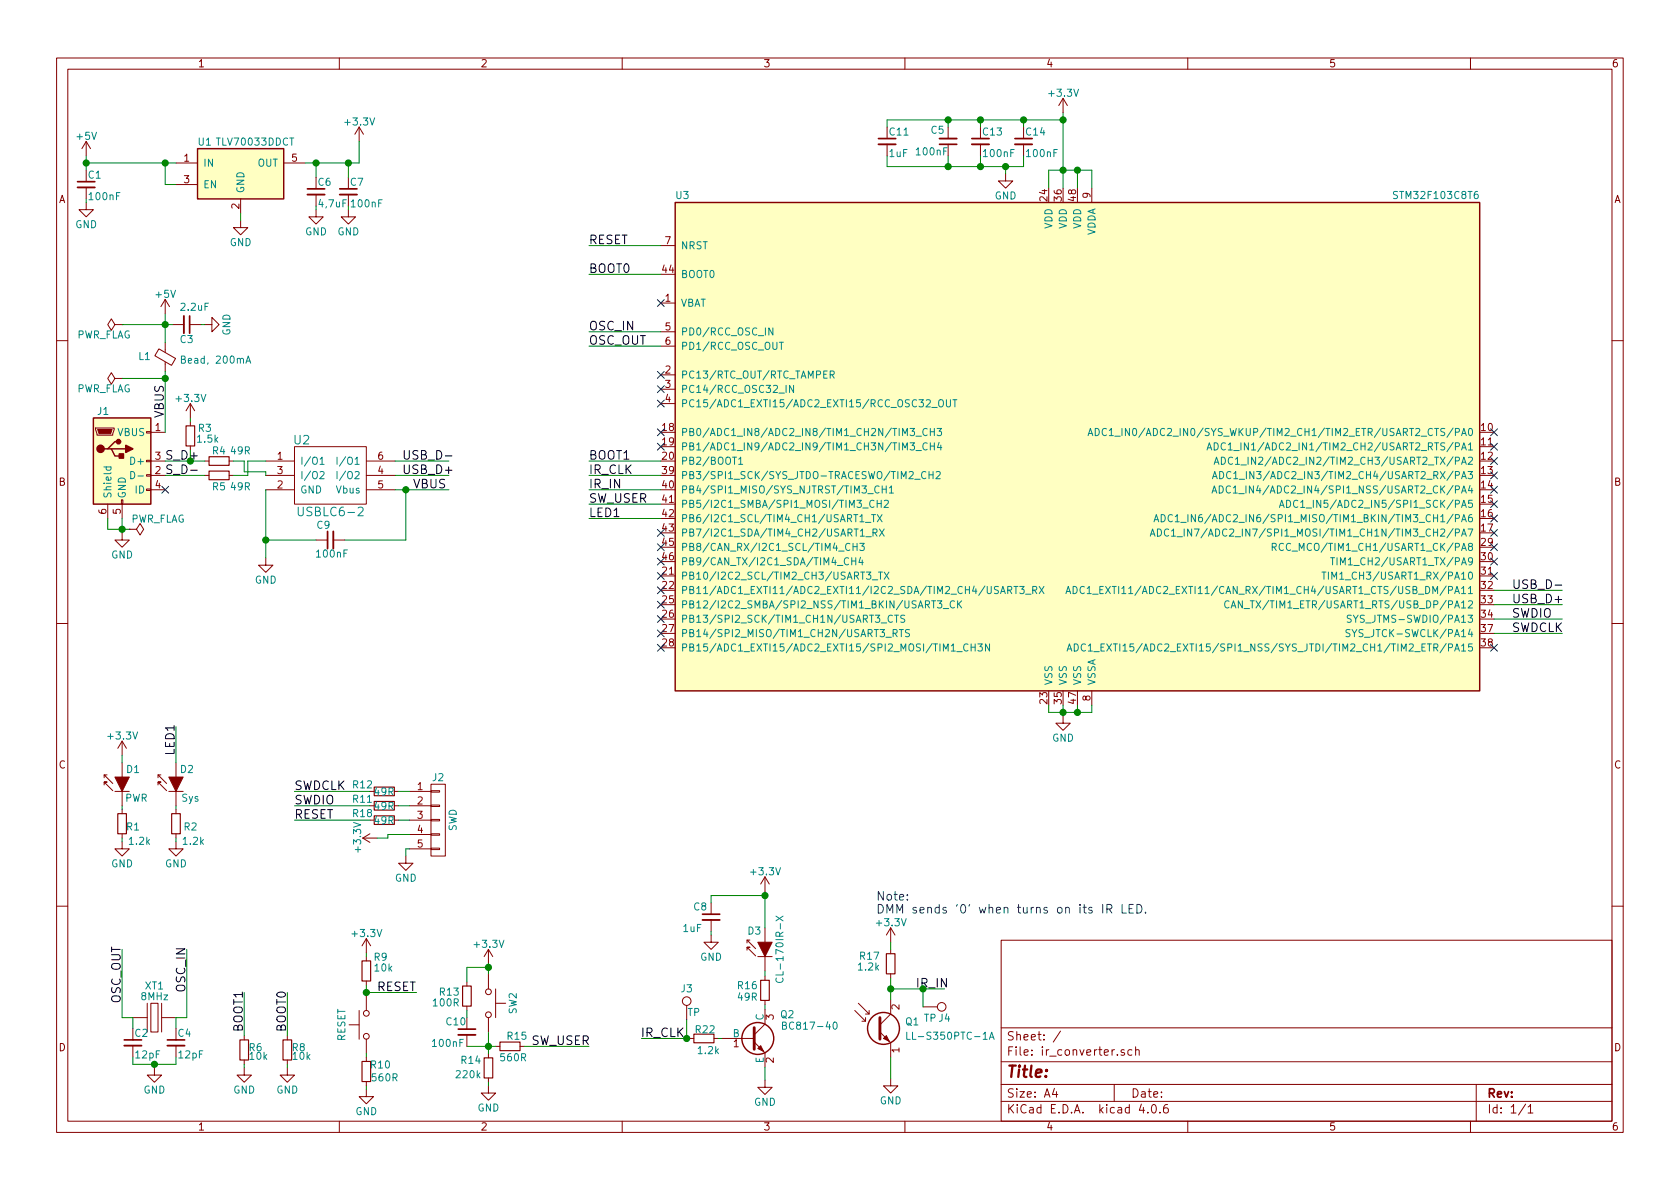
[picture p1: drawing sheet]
EESchema Schematic File Version 2
LIBS:ftdi
LIBS:nordicsemi
LIBS:cmos4000
LIBS:power
LIBS:Power_Management
LIBS:siliconi
LIBS:74xgxx
LIBS:transistors
LIBS:logo
LIBS:stm8
LIBS:adc-dac
LIBS:Lattice
LIBS:digital-audio
LIBS:triac_thyristor
LIBS:Zilog
LIBS:74xx
LIBS:ttl_ieee
LIBS:switches
LIBS:audio
LIBS:microchip_pic24mcu
LIBS:pspice
LIBS:Xicor
LIBS:motors
LIBS:microchip_dspic33dsc
LIBS:cypress
LIBS:analog_switches
LIBS:stm32
LIBS:references
LIBS:diode
LIBS:hc11
LIBS:valves
LIBS:linear
LIBS:dsp
LIBS:gennum
LIBS:texas
LIBS:powerint
LIBS:ir
LIBS:nxp_armmcu
LIBS:onsemi
LIBS:regul
LIBS:microcontrollers
LIBS:allegro
LIBS:microchip
LIBS:display
LIBS:ac-dc
LIBS:device
LIBS:leds
LIBS:wiznet
LIBS:bosch
LIBS:contrib
LIBS:conn
LIBS:graphic
LIBS:analog_devices
LIBS:brooktre
LIBS:atmel
LIBS:dc-dc
LIBS:nxp
LIBS:msp430
LIBS:philips
LIBS:supertex
LIBS:sensors
LIBS:microchip_pic18mcu
LIBS:motor_drivers
LIBS:video
LIBS:rfcom
LIBS:microchip_pic12mcu
LIBS:mechanical
LIBS:relays
LIBS:modules
LIBS:memory
LIBS:ESD_Protection
LIBS:Worldsemi
LIBS:actel
LIBS:xilinx
LIBS:bbd
LIBS:elec-unifil
LIBS:zetex
LIBS:transf
LIBS:interface
LIBS:Oscillators
LIBS:opto
LIBS:microchip_pic16mcu
LIBS:battery_management
LIBS:maxim
LIBS:silabs
LIBS:microchip_pic10mcu
LIBS:cmos_ieee
LIBS:Altera
LIBS:motorola
LIBS:intel
LIBS:microchip_pic32mcu
LIBS:Symbols_EN60617-10_HF-Radio_DRAFT_12Sep2013
LIBS:Symbols_DCDC-ACDC-Converter_RevC_20Jul2012
LIBS:SymbolsSimilarEN60617+oldDIN617-RevE8
LIBS:Symbols_EN60617_13Mar2013
LIBS:Symbols_Transformer-Diskrete_RevA
LIBS:Symbols_Microcontroller_Philips-NXP_RevA_06Oct2013
LIBS:Symbols_ICs-Opto_RevB_16Sep2013
LIBS:Symbols_ICs-Diskrete_RevD10
LIBS:Symbols_Socket-DIN41612_RevA
LIBS:CustomLibraries
LIBS:ir_converter-cache
EELAYER 25 0
EELAYER END
$Descr A4 11693 8268
encoding utf-8
Sheet 1 1
Title ""
Date ""
Rev ""
Comp ""
Comment1 ""
Comment2 ""
Comment3 ""
Comment4 ""
$EndDescr
$Comp
L STM32F103C8Tx U3
U 1 1
P 7500 3100
F 0 "U3" H 4700 4825 50  0000 L BNN
F 1 "STM32F103C8T6" H 10300 4825 50  0000 R BNN
F 2 "Housings_QFP:LQFP-48_7x7mm_Pitch0.5mm" H 10300 4775 50  0001 R TNN
F 3 "" H 7500 3100 50  0001 C CNN
	1    7500 3100
	1    0    0    -1  
$EndComp
$Comp
L GND #PWR11
U 1 1
P 1675 1525
F 0 "#PWR11" H 1675 1275 50  0001 C CNN
F 1 "GND" H 1675 1375 50  0000 C CNN
F 2 "" H 1675 1525 50  0001 C CNN
F 3 "" H 1675 1525 50  0001 C CNN
	1    1675 1525
	1    0    0    -1  
$EndComp
$Comp
L GND #PWR15
U 1 1
P 2200 1450
F 0 "#PWR15" H 2200 1200 50  0001 C CNN
F 1 "GND" H 2200 1300 50  0000 C CNN
F 2 "" H 2200 1450 50  0001 C CNN
F 3 "" H 2200 1450 50  0001 C CNN
	1    2200 1450
	1    0    0    -1  
$EndComp
$Comp
L C_Small C6
U 1 1
P 2200 1325
F 0 "C6" H 2210 1395 50  0000 L CNN
F 1 "4,7uF" H 2210 1245 50  0000 L CNN
F 2 "Capacitors_SMD:C_0603_HandSoldering" H 2200 1325 50  0001 C CNN
F 3 "" H 2200 1325 50  0001 C CNN
	1    2200 1325
	1    0    0    -1  
$EndComp
$Comp
L C_Small C3
U 1 1
P 1300 2250
F 0 "C3" V 1400 2200 50  0000 L CNN
F 1 "2.2uF" V 1175 2200 50  0000 L CNN
F 2 "Capacitors_SMD:C_0805_HandSoldering" H 1300 2250 50  0001 C CNN
F 3 "" H 1300 2250 50  0001 C CNN
	1    1300 2250
	0    1    1    0   
$EndComp
$Comp
L C_Small C7
U 1 1
P 2425 1325
F 0 "C7" H 2435 1395 50  0000 L CNN
F 1 "100nF" H 2435 1245 50  0000 L CNN
F 2 "Capacitors_SMD:C_0603_HandSoldering" H 2425 1325 50  0001 C CNN
F 3 "" H 2425 1325 50  0001 C CNN
	1    2425 1325
	1    0    0    -1  
$EndComp
$Comp
L GND #PWR2
U 1 1
P 600 1400
F 0 "#PWR2" H 600 1150 50  0001 C CNN
F 1 "GND" H 600 1250 50  0000 C CNN
F 2 "" H 600 1400 50  0001 C CNN
F 3 "" H 600 1400 50  0001 C CNN
	1    600  1400
	1    0    0    -1  
$EndComp
$Comp
L GND #PWR16
U 1 1
P 2425 1450
F 0 "#PWR16" H 2425 1200 50  0001 C CNN
F 1 "GND" H 2425 1300 50  0000 C CNN
F 2 "" H 2425 1450 50  0001 C CNN
F 3 "" H 2425 1450 50  0001 C CNN
	1    2425 1450
	1    0    0    -1  
$EndComp
$Comp
L +5V #PWR1
U 1 1
P 600 1075
F 0 "#PWR1" H 600 925 50  0001 C CNN
F 1 "+5V" H 600 1215 50  0000 C CNN
F 2 "" H 600 1075 50  0001 C CNN
F 3 "" H 600 1075 50  0001 C CNN
	1    600  1075
	1    0    0    -1  
$EndComp
$Comp
L +3.3V #PWR17
U 1 1
P 2500 975
F 0 "#PWR17" H 2500 825 50  0001 C CNN
F 1 "+3.3V" H 2500 1115 50  0000 C CNN
F 2 "" H 2500 975 50  0001 C CNN
F 3 "" H 2500 975 50  0001 C CNN
	1    2500 975 
	1    0    0    -1  
$EndComp
$Comp
L C_Small C1
U 1 1
P 600 1275
F 0 "C1" H 610 1345 50  0000 L CNN
F 1 "100nF" H 610 1195 50  0000 L CNN
F 2 "Capacitors_SMD:C_0603_HandSoldering" H 600 1275 50  0001 C CNN
F 3 "" H 600 1275 50  0001 C CNN
	1    600  1275
	1    0    0    -1  
$EndComp
$Comp
L USB_OTG J1
U 1 1
P 850 3200
F 0 "J1" H 675 3550 50  0000 L CNN
F 1 "MX-47346-0001" H 650 3550 50  0001 L CNN
F 2 "CustomFootprints:USB_MICRO_MX-47346-0001" H 1000 3150 50  0001 C CNN
F 3 "" H 1000 3150 50  0001 C CNN
	1    850  3200
	1    0    0    -1  
$EndComp
$Comp
L GND #PWR3
U 1 1
P 850 3700
F 0 "#PWR3" H 850 3450 50  0001 C CNN
F 1 "GND" H 850 3550 50  0000 C CNN
F 2 "" H 850 3700 50  0001 C CNN
F 3 "" H 850 3700 50  0001 C CNN
	1    850  3700
	1    0    0    -1  
$EndComp
$Comp
L +5V #PWR7
U 1 1
P 1150 2175
F 0 "#PWR7" H 1150 2025 50  0001 C CNN
F 1 "+5V" H 1150 2315 50  0000 C CNN
F 2 "" H 1150 2175 50  0001 C CNN
F 3 "" H 1150 2175 50  0001 C CNN
	1    1150 2175
	1    0    0    -1  
$EndComp
$Comp
L C_Small C5
U 1 1
P 6600 975
F 0 "C5" H 6625 900 50  0000 L CNN
F 1 "100nF" H 6600 1050 50  0000 L CNN
F 2 "Capacitors_SMD:C_0603_HandSoldering" H 6600 975 50  0001 C CNN
F 3 "" H 6600 975 50  0001 C CNN
	1    6600 975 
	-1   0    0    1   
$EndComp
$Comp
L GND #PWR10
U 1 1
P 1425 2250
F 0 "#PWR10" H 1425 2000 50  0001 C CNN
F 1 "GND" H 1425 2100 50  0000 C CNN
F 2 "" H 1425 2250 50  0001 C CNN
F 3 "" H 1425 2250 50  0001 C CNN
	1    1425 2250
	0    -1   -1   0   
$EndComp
$Comp
L R_Small R4
U 1 1
P 1525 3200
F 0 "R4" V 1450 3150 50  0000 L CNN
F 1 "49R" V 1450 3275 50  0000 L CNN
F 2 "Resistors_SMD:R_0603_HandSoldering" H 1525 3200 50  0001 C CNN
F 3 "" H 1525 3200 50  0001 C CNN
	1    1525 3200
	0    1    1    0   
$EndComp
$Comp
L R_Small R5
U 1 1
P 1525 3300
F 0 "R5" V 1600 3250 50  0000 L CNN
F 1 "49R" V 1600 3375 50  0000 L CNN
F 2 "Resistors_SMD:R_0603_HandSoldering" H 1525 3300 50  0001 C CNN
F 3 "" H 1525 3300 50  0001 C CNN
	1    1525 3300
	0    1    1    0   
$EndComp
$Comp
L XTAL_2-TERMINAL_RevE_Date15jun2010 XT1
U 1 1
P 1075 7075
F 0 "XT1" H 1075 7300 50  0000 C CNN
F 1 "8MHz" H 1075 7225 50  0000 C CNN
F 2 "Crystals:Crystal_SMD_HC49-SD" H 1075 7075 50  0001 C CNN
F 3 "" H 1075 7075 50  0000 C CNN
	1    1075 7075
	1    0    0    -1  
$EndComp
$Comp
L C_Small C2
U 1 1
P 925 7250
F 0 "C2" H 935 7320 50  0000 L CNN
F 1 "12pF" H 935 7170 50  0000 L CNN
F 2 "Capacitors_SMD:C_0603_HandSoldering" H 925 7250 50  0001 C CNN
F 3 "" H 925 7250 50  0001 C CNN
	1    925  7250
	1    0    0    -1  
$EndComp
$Comp
L C_Small C4
U 1 1
P 1225 7250
F 0 "C4" H 1235 7320 50  0000 L CNN
F 1 "12pF" H 1235 7170 50  0000 L CNN
F 2 "Capacitors_SMD:C_0603_HandSoldering" H 1225 7250 50  0001 C CNN
F 3 "" H 1225 7250 50  0001 C CNN
	1    1225 7250
	1    0    0    -1  
$EndComp
$Comp
L GND #PWR31
U 1 1
P 7400 4975
F 0 "#PWR31" H 7400 4725 50  0001 C CNN
F 1 "GND" H 7400 4825 50  0000 C CNN
F 2 "" H 7400 4975 50  0001 C CNN
F 3 "" H 7400 4975 50  0001 C CNN
	1    7400 4975
	1    0    0    -1  
$EndComp
$Comp
L PWR_FLAG #FLG1
U 1 1
P 850 2250
F 0 "#FLG1" H 850 2325 50  0001 C CNN
F 1 "PWR_FLAG" V 775 2375 50  0000 C CNN
F 2 "" H 850 2250 50  0001 C CNN
F 3 "" H 850 2250 50  0001 C CNN
	1    850  2250
	0    -1   -1   0   
$EndComp
$Comp
L PWR_FLAG #FLG3
U 1 1
P 900 3675
F 0 "#FLG3" H 900 3750 50  0001 C CNN
F 1 "PWR_FLAG" V 825 3875 50  0000 C CNN
F 2 "" H 900 3675 50  0001 C CNN
F 3 "" H 900 3675 50  0001 C CNN
	1    900  3675
	0    1    1    0   
$EndComp
$Comp
L +3.3V #PWR30
U 1 1
P 7400 775
F 0 "#PWR30" H 7400 625 50  0001 C CNN
F 1 "+3.3V" H 7400 915 50  0000 C CNN
F 2 "" H 7400 775 50  0001 C CNN
F 3 "" H 7400 775 50  0001 C CNN
	1    7400 775 
	1    0    0    -1  
$EndComp
$Comp
L C_Small C14
U 1 1
P 7125 975
F 0 "C14" H 7135 1045 50  0000 L CNN
F 1 "100nF" H 7135 895 50  0000 L CNN
F 2 "Capacitors_SMD:C_0603_HandSoldering" H 7125 975 50  0001 C CNN
F 3 "" H 7125 975 50  0001 C CNN
	1    7125 975 
	1    0    0    -1  
$EndComp
$Comp
L C_Small C13
U 1 1
P 6825 975
F 0 "C13" H 6835 1045 50  0000 L CNN
F 1 "100nF" H 6835 895 50  0000 L CNN
F 2 "Capacitors_SMD:C_0603_HandSoldering" H 6825 975 50  0001 C CNN
F 3 "" H 6825 975 50  0001 C CNN
	1    6825 975 
	1    0    0    -1  
$EndComp
$Comp
L GND #PWR29
U 1 1
P 7000 1200
F 0 "#PWR29" H 7000 950 50  0001 C CNN
F 1 "GND" H 7000 1050 50  0000 C CNN
F 2 "" H 7000 1200 50  0001 C CNN
F 3 "" H 7000 1200 50  0001 C CNN
	1    7000 1200
	1    0    0    -1  
$EndComp
$Comp
L GND #PWR6
U 1 1
P 1075 7425
F 0 "#PWR6" H 1075 7175 50  0001 C CNN
F 1 "GND" H 1075 7275 50  0000 C CNN
F 2 "" H 1075 7425 50  0001 C CNN
F 3 "" H 1075 7425 50  0001 C CNN
	1    1075 7425
	1    0    0    -1  
$EndComp
$Comp
L R_Small R6
U 1 1
P 1700 7300
F 0 "R6" H 1730 7320 50  0000 L CNN
F 1 "10k" H 1730 7260 50  0000 L CNN
F 2 "Resistors_SMD:R_0603_HandSoldering" H 1700 7300 50  0001 C CNN
F 3 "" H 1700 7300 50  0001 C CNN
	1    1700 7300
	1    0    0    -1  
$EndComp
$Comp
L R_Small R8
U 1 1
P 2000 7300
F 0 "R8" H 2030 7320 50  0000 L CNN
F 1 "10k" H 2030 7260 50  0000 L CNN
F 2 "Resistors_SMD:R_0603_HandSoldering" H 2000 7300 50  0001 C CNN
F 3 "" H 2000 7300 50  0001 C CNN
	1    2000 7300
	1    0    0    -1  
$EndComp
$Comp
L GND #PWR12
U 1 1
P 1700 7425
F 0 "#PWR12" H 1700 7175 50  0001 C CNN
F 1 "GND" H 1700 7275 50  0000 C CNN
F 2 "" H 1700 7425 50  0001 C CNN
F 3 "" H 1700 7425 50  0001 C CNN
	1    1700 7425
	1    0    0    -1  
$EndComp
$Comp
L GND #PWR14
U 1 1
P 2000 7425
F 0 "#PWR14" H 2000 7175 50  0001 C CNN
F 1 "GND" H 2000 7275 50  0000 C CNN
F 2 "" H 2000 7425 50  0001 C CNN
F 3 "" H 2000 7425 50  0001 C CNN
	1    2000 7425
	1    0    0    -1  
$EndComp
$Comp
L R_Small R3
U 1 1
P 1325 3025
F 0 "R3" H 1175 2975 50  0000 L CNN
F 1 "1.5k" H 1125 3050 50  0000 L CNN
F 2 "Resistors_SMD:R_0603_HandSoldering" H 1325 3025 50  0001 C CNN
F 3 "" H 1325 3025 50  0001 C CNN
	1    1325 3025
	-1   0    0    1   
$EndComp
$Comp
L +3.3V #PWR9
U 1 1
P 1325 2900
F 0 "#PWR9" H 1325 2750 50  0001 C CNN
F 1 "+3.3V" H 1325 3040 50  0000 C CNN
F 2 "" H 1325 2900 50  0001 C CNN
F 3 "" H 1325 2900 50  0001 C CNN
	1    1325 2900
	1    0    0    -1  
$EndComp
$Comp
L R_Small R1
U 1 1
P 850 5725
F 0 "R1" H 725 5750 50  0000 L CNN
F 1 "1.2k" H 650 5850 50  0000 L CNN
F 2 "Resistors_SMD:R_0603_HandSoldering" H 850 5725 50  0001 C CNN
F 3 "" H 850 5725 50  0001 C CNN
	1    850  5725
	-1   0    0    1   
$EndComp
$Comp
L GND #PWR5
U 1 1
P 850 5850
F 0 "#PWR5" H 850 5600 50  0001 C CNN
F 1 "GND" H 850 5700 50  0000 C CNN
F 2 "" H 850 5850 50  0001 C CNN
F 3 "" H 850 5850 50  0001 C CNN
	1    850  5850
	1    0    0    -1  
$EndComp
$Comp
L R_Small R9
U 1 1
P 2550 6750
F 0 "R9" H 2600 6850 50  0000 L CNN
F 1 "10k" H 2600 6775 50  0000 L CNN
F 2 "Resistors_SMD:R_0603_HandSoldering" H 2550 6750 50  0001 C CNN
F 3 "" H 2550 6750 50  0001 C CNN
	1    2550 6750
	1    0    0    -1  
$EndComp
$Comp
L +3.3V #PWR18
U 1 1
P 2550 6625
F 0 "#PWR18" H 2550 6475 50  0001 C CNN
F 1 "+3.3V" H 2550 6765 50  0000 C CNN
F 2 "" H 2550 6625 50  0001 C CNN
F 3 "" H 2550 6625 50  0001 C CNN
	1    2550 6625
	1    0    0    -1  
$EndComp
$Comp
L GND #PWR21
U 1 1
P 2825 5950
F 0 "#PWR21" H 2825 5700 50  0001 C CNN
F 1 "GND" H 2825 5800 50  0000 C CNN
F 2 "" H 2825 5950 50  0001 C CNN
F 3 "" H 2825 5950 50  0001 C CNN
	1    2825 5950
	1    0    0    -1  
$EndComp
$Comp
L +3.3V #PWR20
U 1 1
P 2625 5825
F 0 "#PWR20" H 2625 5675 50  0001 C CNN
F 1 "+3.3V" H 2625 5965 50  0000 C CNN
F 2 "" H 2625 5825 50  0001 C CNN
F 3 "" H 2625 5825 50  0001 C CNN
	1    2625 5825
	0    -1   -1   0   
$EndComp
$Comp
L R_Small R11
U 1 1
P 2675 5600
F 0 "R11" V 2625 5375 50  0000 L CNN
F 1 "49R" V 2675 5525 50  0000 L CNN
F 2 "Resistors_SMD:R_0603_HandSoldering" H 2675 5600 50  0001 C CNN
F 3 "" H 2675 5600 50  0001 C CNN
	1    2675 5600
	0    1    1    0   
$EndComp
$Comp
L R_Small R12
U 1 1
P 2675 5500
F 0 "R12" V 2625 5275 50  0000 L CNN
F 1 "49R" V 2675 5425 50  0000 L CNN
F 2 "Resistors_SMD:R_0603_HandSoldering" H 2675 5500 50  0001 C CNN
F 3 "" H 2675 5500 50  0001 C CNN
	1    2675 5500
	0    1    1    0   
$EndComp
$Comp
L IR204A D3
U 1 1
P 5325 6550
F 0 "D3" V 5400 6575 50  0000 L CNN
F 1 "CL-170IR-X" H 5275 6450 50  0000 C CNN
F 2 "CustomFootprints:IR_LED_WIDE" H 5325 6725 50  0001 C CNN
F 3 "" H 5275 6550 50  0000 C CNN
	1    5325 6550
	0    -1   -1   0   
$EndComp
$Comp
L IR204A D1
U 1 1
P 850 5400
F 0 "D1" V 900 5275 50  0000 L CNN
F 1 "PWR" V 700 5300 50  0000 C CNN
F 2 "LEDs:LED_1206" H 850 5575 50  0001 C CNN
F 3 "" H 800 5400 50  0000 C CNN
	1    850  5400
	0    -1   -1   0   
$EndComp
$Comp
L R_Small R16
U 1 1
P 5325 6885
F 0 "R16" H 5375 6855 50  0000 L CNN
F 1 "49R" H 5375 6935 50  0000 L CNN
F 2 "Resistors_SMD:R_0603_HandSoldering" H 5325 6885 50  0001 C CNN
F 3 "" H 5325 6885 50  0001 C CNN
	1    5325 6885
	-1   0    0    1   
$EndComp
$Comp
L GND #PWR26
U 1 1
P 5325 7510
F 0 "#PWR26" H 5325 7260 50  0001 C CNN
F 1 "GND" H 5325 7360 50  0000 C CNN
F 2 "" H 5325 7510 50  0001 C CNN
F 3 "" H 5325 7510 50  0001 C CNN
	1    5325 7510
	1    0    0    -1  
$EndComp
$Comp
L GND #PWR28
U 1 1
P 6200 7500
F 0 "#PWR28" H 6200 7250 50  0001 C CNN
F 1 "GND" H 6200 7350 50  0000 C CNN
F 2 "" H 6200 7500 50  0001 C CNN
F 3 "" H 6200 7500 50  0001 C CNN
	1    6200 7500
	1    0    0    -1  
$EndComp
$Comp
L R_Small R17
U 1 1
P 6200 6700
F 0 "R17" H 6275 6650 50  0000 L CNN
F 1 "1.2k" H 6275 6725 50  0000 L CNN
F 2 "Resistors_SMD:R_0603_HandSoldering" H 6200 6700 50  0001 C CNN
F 3 "" H 6200 6700 50  0001 C CNN
	1    6200 6700
	-1   0    0    1   
$EndComp
$Comp
L +3.3V #PWR27
U 1 1
P 6200 6550
F 0 "#PWR27" H 6200 6400 50  0001 C CNN
F 1 "+3.3V" H 6200 6690 50  0000 C CNN
F 2 "" H 6200 6550 50  0001 C CNN
F 3 "" H 6200 6550 50  0001 C CNN
	1    6200 6550
	1    0    0    -1  
$EndComp
$Comp
L R_Small R2
U 1 1
P 1225 5725
F 0 "R2" H 1075 5750 50  0000 L CNN
F 1 "1.2k" H 1025 5850 50  0000 L CNN
F 2 "Resistors_SMD:R_0603_HandSoldering" H 1225 5725 50  0001 C CNN
F 3 "" H 1225 5725 50  0001 C CNN
	1    1225 5725
	-1   0    0    1   
$EndComp
$Comp
L GND #PWR8
U 1 1
P 1225 5850
F 0 "#PWR8" H 1225 5600 50  0001 C CNN
F 1 "GND" H 1225 5700 50  0000 C CNN
F 2 "" H 1225 5850 50  0001 C CNN
F 3 "" H 1225 5850 50  0001 C CNN
	1    1225 5850
	1    0    0    -1  
$EndComp
$Comp
L IR204A D2
U 1 1
P 1225 5400
F 0 "D2" V 1275 5275 50  0000 L CNN
F 1 "Sys" V 1075 5300 50  0000 C CNN
F 2 "LEDs:LED_1206" H 1225 5575 50  0001 C CNN
F 3 "" H 1175 5400 50  0000 C CNN
	1    1225 5400
	0    -1   -1   0   
$EndComp
$Comp
L +3.3V #PWR4
U 1 1
P 850 5250
F 0 "#PWR4" H 850 5100 50  0001 C CNN
F 1 "+3.3V" H 850 5390 50  0000 C CNN
F 2 "" H 850 5250 50  0001 C CNN
F 3 "" H 850 5250 50  0001 C CNN
	1    850  5250
	1    0    0    -1  
$EndComp
$Comp
L R_Small R10
U 1 1
P 2550 7450
F 0 "R10" H 2575 7500 50  0000 L CNN
F 1 "560R" H 2580 7410 50  0000 L CNN
F 2 "Resistors_SMD:R_0603_HandSoldering" H 2550 7450 50  0001 C CNN
F 3 "" H 2550 7450 50  0001 C CNN
	1    2550 7450
	1    0    0    -1  
$EndComp
$Comp
L GND #PWR19
U 1 1
P 2550 7575
F 0 "#PWR19" H 2550 7325 50  0001 C CNN
F 1 "GND" H 2550 7425 50  0000 C CNN
F 2 "" H 2550 7575 50  0001 C CNN
F 3 "" H 2550 7575 50  0001 C CNN
	1    2550 7575
	1    0    0    -1  
$EndComp
$Comp
L SW_Push SW1
U 1 1
P 2550 7125
F 0 "SW1" V 2700 7175 50  0001 L CNN
F 1 "RESET" H 2550 7300 50  0000 C CNN
F 2 "Buttons_Switches_SMD:SW_SPST_FSMSM" H 2550 7325 50  0001 C CNN
F 3 "http://www.farnell.com/datasheets/1820913.pdf" H 2550 7325 50  0001 C CNN
F 4 "ALCOSWITCH - TE CONNECTIVITY" H 2550 7125 60  0001 C CNN "Producent 1"
F 5 "FSMSM" V 2550 7125 60  0001 C CNN "Symbol 1"
	1    2550 7125
	0    -1   -1   0   
$EndComp
$Comp
L R_Small R15
U 1 1
P 3550 7275
F 0 "R15" V 3475 7250 50  0000 L CNN
F 1 "560R" V 3625 7200 50  0000 L CNN
F 2 "Resistors_SMD:R_0603_HandSoldering" H 3550 7275 50  0001 C CNN
F 3 "" H 3550 7275 50  0001 C CNN
	1    3550 7275
	0    1    1    0   
$EndComp
$Comp
L R_Small R13
U 1 1
P 3250 6925
F 0 "R13" H 3300 6900 50  0000 L CNN
F 1 "100R" H 3300 6975 50  0000 L CNN
F 2 "Resistors_SMD:R_0603_HandSoldering" H 3250 6925 50  0001 C CNN
F 3 "" H 3250 6925 50  0001 C CNN
	1    3250 6925
	-1   0    0    1   
$EndComp
$Comp
L C_Small C10
U 1 1
P 3250 7175
F 0 "C10" H 3100 7250 50  0000 L CNN
F 1 "100nF" H 3000 7100 50  0000 L CNN
F 2 "Capacitors_SMD:C_0603_HandSoldering" H 3250 7175 50  0001 C CNN
F 3 "" H 3250 7175 50  0001 C CNN
	1    3250 7175
	1    0    0    -1  
$EndComp
$Comp
L GND #PWR23
U 1 1
P 3400 7550
F 0 "#PWR23" H 3400 7300 50  0001 C CNN
F 1 "GND" H 3400 7400 50  0000 C CNN
F 2 "" H 3400 7550 50  0001 C CNN
F 3 "" H 3400 7550 50  0001 C CNN
	1    3400 7550
	1    0    0    -1  
$EndComp
$Comp
L R_Small R14
U 1 1
P 3400 7425
F 0 "R14" H 3450 7375 50  0000 L CNN
F 1 "220k" H 3450 7475 50  0000 L CNN
F 2 "Resistors_SMD:R_0603_HandSoldering" H 3400 7425 50  0001 C CNN
F 3 "" H 3400 7425 50  0001 C CNN
	1    3400 7425
	-1   0    0    1   
$EndComp
$Comp
L +3.3V #PWR22
U 1 1
P 3400 6700
F 0 "#PWR22" H 3400 6550 50  0001 C CNN
F 1 "+3.3V" H 3400 6840 50  0000 C CNN
F 2 "" H 3400 6700 50  0001 C CNN
F 3 "" H 3400 6700 50  0001 C CNN
	1    3400 6700
	1    0    0    -1  
$EndComp
NoConn ~ 4600 2600
NoConn ~ 4600 2700
NoConn ~ 4600 2800
NoConn ~ 4600 3000
NoConn ~ 4600 3100
NoConn ~ 4600 3700
NoConn ~ 4600 3800
NoConn ~ 4600 3900
NoConn ~ 4600 4000
NoConn ~ 4600 4100
NoConn ~ 4600 4300
NoConn ~ 4600 4400
NoConn ~ 4600 4500
NoConn ~ 10400 3000
NoConn ~ 10400 3100
NoConn ~ 10400 3200
NoConn ~ 10400 3300
NoConn ~ 10400 3400
NoConn ~ 10400 3500
NoConn ~ 10400 3600
NoConn ~ 10400 3700
NoConn ~ 10400 3800
NoConn ~ 10400 3900
NoConn ~ 10400 4000
NoConn ~ 10400 4500
NoConn ~ 4600 2100
Text Label 4100 3200 0    60   ~ 0
BOOT1
Text Label 1700 7175 1    60   ~ 0
BOOT1
Text Label 2000 7175 1    60   ~ 0
BOOT0
Text Label 4100 1900 0    60   ~ 0
BOOT0
Text Label 4100 1700 0    60   ~ 0
RESET
Text Label 2625 6900 0    60   ~ 0
RESET
Text Label 2050 5600 0    60   ~ 0
SWDIO
Text Label 2050 5500 0    60   ~ 0
SWDCLK
Text Label 10525 4400 0    60   ~ 0
SWDCLK
Text Label 10525 4300 0    60   ~ 0
SWDIO
Text Label 10525 4200 0    60   ~ 0
USB_D+
Text Label 10525 4100 0    60   ~ 0
USB_D-
Text Label 2800 3300 0    60   ~ 0
USB_D+
Text Label 2800 3200 0    60   ~ 0
USB_D-
Text Label 3700 7275 0    60   ~ 0
SW_USER
Text Label 4100 3500 0    60   ~ 0
SW_USER
Text Label 1225 5250 1    60   ~ 0
LED1
Text Label 4100 3400 0    60   ~ 0
IR_IN
Text Label 4100 3300 0    60   ~ 0
IR_CLK
Text Label 4765 7220 2    60   ~ 0
IR_CLK
Text Label 6375 6875 0    60   ~ 0
IR_IN
Text Label 4100 2300 0    60   ~ 0
OSC_IN
Text Label 4100 2400 0    60   ~ 0
OSC_OUT
Text Label 1300 6900 1    60   ~ 0
OSC_IN
Text Label 850  6975 1    60   ~ 0
OSC_OUT
NoConn ~ 1150 3400
$Comp
L Ferrite_Bead_Small L1
U 1 1
P 1150 2475
F 0 "L1" H 1250 2475 50  0000 L CNN
F 1 "Bead, 200mA" H 550 2500 50  0000 L CNN
F 2 "Inductors_SMD:L_1206_Handsoldering" V 1080 2475 50  0001 C CNN
F 3 "" H 1150 2475 50  0001 C CNN
	1    1150 2475
	-1   0    0    1   
$EndComp
$Comp
L GND #PWR13
U 1 1
P 1850 3875
F 0 "#PWR13" H 1850 3625 50  0001 C CNN
F 1 "GND" H 1850 3725 50  0000 C CNN
F 2 "" H 1850 3875 50  0001 C CNN
F 3 "" H 1850 3875 50  0001 C CNN
	1    1850 3875
	1    0    0    -1  
$EndComp
$Comp
L C_Small C9
U 1 1
P 2300 3750
F 0 "C9" V 2400 3750 50  0000 L CNN
F 1 "100nF" V 2200 3625 50  0000 L CNN
F 2 "Capacitors_SMD:C_0603_HandSoldering" H 2300 3750 50  0001 C CNN
F 3 "" H 2300 3750 50  0001 C CNN
	1    2300 3750
	0    -1   -1   0   
$EndComp
$Comp
L USBLC6-2 U2
U 1 1
P 2300 3300
F 0 "U2" H 2100 3550 60  0000 C CNN
F 1 "USBLC6-2" H 2300 3050 60  0000 C CNN
F 2 "TO_SOT_Packages_SMD:SOT-23-6_Handsoldering" H 2300 3300 60  0001 C CNN
F 3 "" H 2300 3300 60  0001 C CNN
	1    2300 3300
	1    0    0    -1  
$EndComp
$Comp
L TEST_1P J3
U 1 1
P 4780 7090
F 0 "J3" H 4780 7310 50  0000 C CNN
F 1 "TP" H 4830 7145 50  0000 C CNN
F 2 "Measurement_Points:Measurement_Point_Square-SMD-Pad_Small" H 4980 7090 50  0001 C CNN
F 3 "" H 4980 7090 50  0001 C CNN
	1    4780 7090
	1    0    0    -1  
$EndComp
$Comp
L TEST_1P J4
U 1 1
P 6425 7000
F 0 "J4" V 6500 7150 50  0000 C CNN
F 1 "TP" V 6500 7050 50  0000 C CNN
F 2 "Measurement_Points:Measurement_Point_Square-SMD-Pad_Small" H 6625 7000 50  0001 C CNN
F 3 "" H 6625 7000 50  0001 C CNN
	1    6425 7000
	0    1    1    0   
$EndComp
$Comp
L CONN_01X05 J2
U 1 1
P 3050 5700
F 0 "J2" H 3050 6000 50  0000 C CNN
F 1 "SWD" V 3150 5700 50  0000 C CNN
F 2 "Pin_Headers:Pin_Header_Straight_1x05_Pitch2.54mm" H 3050 5700 50  0001 C CNN
F 3 "" H 3050 5700 50  0001 C CNN
	1    3050 5700
	1    0    0    -1  
$EndComp
Text Label 2050 5700 0    60   ~ 0
RESET
$Comp
L R_Small R18
U 1 1
P 2675 5700
F 0 "R18" V 2625 5475 50  0000 L CNN
F 1 "49R" V 2675 5625 50  0000 L CNN
F 2 "Resistors_SMD:R_0603_HandSoldering" H 2675 5700 50  0001 C CNN
F 3 "" H 2675 5700 50  0001 C CNN
	1    2675 5700
	0    1    1    0   
$EndComp
$Comp
L LL-S350PTC-1A Q1
U 1 1
P 6100 7150
F 0 "Q1" H 6300 7200 50  0000 L CNN
F 1 "LL-S350PTC-1A" H 6300 7100 50  0000 L CNN
F 2 "CustomFootprints:IR_PHOTO_WIDE" H 6300 7250 50  0001 C CNN
F 3 "" H 6100 7150 50  0001 C CNN
	1    6100 7150
	1    0    0    -1  
$EndComp
Text Label 4100 3600 0    60   ~ 0
LED1
NoConn ~ 4600 4200
$Comp
L PWR_FLAG #FLG2
U 1 1
P 850 2625
F 0 "#FLG2" H 850 2700 50  0001 C CNN
F 1 "PWR_FLAG" V 775 2750 50  0000 C CNN
F 2 "" H 850 2625 50  0001 C CNN
F 3 "" H 850 2625 50  0001 C CNN
	1    850  2625
	0    -1   -1   0   
$EndComp
$Comp
L TLV70033DDC U1
U 1 1
P 1675 1175
F 0 "U1" H 1425 1375 50  0000 C CNN
F 1 "TLV70033DDCT" H 1775 1375 50  0000 C CNN
F 2 "TO_SOT_Packages_SMD:SOT-23-5" H 1675 1275 50  0001 C CIN
F 3 "" H 1675 1175 50  0001 C CNN
	1    1675 1175
	1    0    0    -1  
$EndComp
Text Label 1150 2900 1    60   ~ 0
VBUS
Text Label 2875 3400 0    60   ~ 0
VBUS
Wire Wire Line
	2125 1125 2500 1125
Wire Wire Line
	2200 1425 2200 1450
Wire Wire Line
	600  1125 1225 1125
Wire Wire Line
	600  1375 600  1400
Wire Wire Line
	600  1075 600  1175
Wire Wire Line
	2425 1425 2425 1450
Connection ~ 600  1125
Wire Wire Line
	850  3600 850  3700
Wire Wire Line
	1400 2250 1425 2250
Wire Wire Line
	850  2250 1200 2250
Connection ~ 1150 2250
Wire Wire Line
	750  3600 750  3675
Wire Wire Line
	1150 3200 1425 3200
Wire Wire Line
	1150 3300 1425 3300
Wire Wire Line
	7300 4900 7300 4950
Wire Wire Line
	7300 4950 7600 4950
Wire Wire Line
	7400 4900 7400 4975
Connection ~ 7400 4950
Wire Wire Line
	7500 4950 7500 4900
Wire Wire Line
	7600 4950 7600 4900
Connection ~ 7500 4950
Wire Wire Line
	7300 1300 7300 1175
Wire Wire Line
	7300 1175 7600 1175
Wire Wire Line
	7500 1175 7500 1300
Wire Wire Line
	7400 775  7400 1300
Connection ~ 7400 1175
Connection ~ 850  3675
Wire Wire Line
	750  3675 900  3675
Wire Wire Line
	6825 1075 6825 1150
Wire Wire Line
	7000 1150 7000 1200
Wire Wire Line
	7125 1150 7125 1075
Connection ~ 7000 1150
Wire Wire Line
	7125 825  7125 875 
Wire Wire Line
	6825 875  6825 825 
Connection ~ 7400 825 
Connection ~ 7125 825 
Wire Wire Line
	925  7350 925  7400
Wire Wire Line
	925  7400 1225 7400
Wire Wire Line
	1225 7400 1225 7350
Wire Wire Line
	1075 7425 1075 7400
Connection ~ 1075 7400
Wire Wire Line
	925  7075 925  7150
Wire Wire Line
	1225 7075 1225 7150
Wire Wire Line
	850  6600 850  7075
Wire Wire Line
	850  7075 925  7075
Wire Wire Line
	1300 7075 1225 7075
Wire Wire Line
	1300 6600 1300 7075
Wire Wire Line
	4100 1900 4600 1900
Wire Wire Line
	4100 3200 4600 3200
Wire Wire Line
	1700 7400 1700 7425
Wire Wire Line
	1700 6900 1700 7200
Wire Wire Line
	2000 6900 2000 7200
Wire Wire Line
	2000 7400 2000 7425
Wire Wire Line
	1325 3200 1325 3125
Connection ~ 1325 3200
Wire Wire Line
	1325 2900 1325 2925
Wire Wire Line
	10400 4200 10875 4200
Wire Wire Line
	10400 4100 10875 4100
Wire Wire Line
	850  5600 850  5625
Wire Wire Line
	850  5850 850  5825
Wire Wire Line
	850  5250 850  5300
Wire Wire Line
	2550 6625 2550 6650
Wire Wire Line
	2550 6850 2550 6925
Wire Wire Line
	4100 1700 4600 1700
Wire Wire Line
	2850 5700 2775 5700
Wire Wire Line
	2775 5500 2850 5500
Wire Wire Line
	2050 5700 2575 5700
Wire Wire Line
	2050 5500 2575 5500
Wire Wire Line
	10400 4400 10875 4400
Wire Wire Line
	10400 4300 10875 4300
Wire Wire Line
	5325 6985 5325 7020
Wire Wire Line
	5325 6785 5325 6750
Wire Wire Line
	5325 6195 5325 6450
Wire Wire Line
	4100 3300 4600 3300
Wire Wire Line
	4100 3400 4600 3400
Wire Wire Line
	6200 7350 6200 7500
Wire Wire Line
	6200 6875 6575 6875
Wire Wire Line
	1225 5600 1225 5625
Wire Wire Line
	1225 5850 1225 5825
Wire Wire Line
	1225 5050 1225 5300
Wire Wire Line
	4100 3500 4600 3500
Wire Wire Line
	2550 7550 2550 7575
Wire Wire Line
	2550 6900 2900 6900
Connection ~ 2550 6900
Wire Wire Line
	2550 7325 2550 7350
Wire Wire Line
	3400 7525 3400 7550
Wire Wire Line
	3250 7025 3250 7075
Wire Wire Line
	3400 7175 3400 7325
Wire Wire Line
	3650 7275 4100 7275
Wire Wire Line
	3400 6700 3400 6775
Wire Wire Line
	3400 6725 3250 6725
Wire Wire Line
	3250 6725 3250 6825
Connection ~ 3400 6725
Wire Wire Line
	3250 7275 3450 7275
Connection ~ 3400 7275
Wire Wire Line
	4100 2300 4600 2300
Wire Wire Line
	4100 2400 4600 2400
Wire Wire Line
	7600 1175 7600 1300
Connection ~ 7500 1175
Wire Wire Line
	2750 3200 3125 3200
Wire Wire Line
	2750 3300 3125 3300
Wire Wire Line
	6425 7000 6425 6875
Connection ~ 6425 6875
Wire Wire Line
	1850 3400 1850 3875
Wire Wire Line
	2200 3750 1850 3750
Connection ~ 1850 3750
Wire Wire Line
	2400 3750 2825 3750
Wire Wire Line
	2825 3750 2825 3400
Wire Wire Line
	2750 3400 3125 3400
Connection ~ 2825 3400
Wire Wire Line
	1625 3300 1725 3300
Wire Wire Line
	1725 3300 1725 3200
Wire Wire Line
	1725 3200 1850 3200
Wire Wire Line
	1625 3200 1700 3200
Wire Wire Line
	1700 3200 1700 3275
Wire Wire Line
	1700 3275 1850 3275
Wire Wire Line
	1850 3275 1850 3300
Wire Wire Line
	2850 5900 2825 5900
Wire Wire Line
	2825 5900 2825 5950
Wire Wire Line
	2850 5600 2775 5600
Wire Wire Line
	2050 5600 2575 5600
Wire Wire Line
	2500 1125 2500 975 
Wire Wire Line
	6175 825  7400 825 
Wire Wire Line
	6175 1150 7125 1150
Wire Wire Line
	4600 3600 4100 3600
Wire Wire Line
	2850 5800 2700 5800
Wire Wire Line
	2700 5800 2700 5825
Wire Wire Line
	2700 5825 2625 5825
Wire Wire Line
	1150 2575 1150 3000
Wire Wire Line
	1150 2175 1150 2375
Wire Wire Line
	850  2625 1150 2625
Connection ~ 1150 2625
Wire Wire Line
	1675 1475 1675 1525
Wire Wire Line
	1225 1275 1150 1275
Wire Wire Line
	1150 1275 1150 1125
Connection ~ 1150 1125
Wire Wire Line
	6600 875  6600 825 
Connection ~ 6825 825 
Wire Wire Line
	6600 1075 6600 1150
Connection ~ 6825 1150
$Comp
L SW_Push SW2
U 1 1
P 3400 6975
F 0 "SW2" V 3550 7025 50  0001 L CNN
F 1 "SW2" H 3400 7150 50  0000 C CNN
F 2 "Buttons_Switches_SMD:SW_SPST_FSMSM" H 3400 7175 50  0001 C CNN
F 3 "http://www.farnell.com/datasheets/1820913.pdf" H 3400 7175 50  0001 C CNN
F 4 "ALCOSWITCH - TE CONNECTIVITY" H 3400 6975 60  0001 C CNN "Producent 1"
F 5 "FSMSM" V 3400 6975 60  0001 C CNN "Symbol 1"
	1    3400 6975
	0    1    1    0   
$EndComp
$Comp
L BC817-40 Q2
U 1 1
P 5225 7220
F 0 "Q2" H 5430 7390 50  0000 L CNN
F 1 "BC817-40" H 5435 7310 50  0000 L CNN
F 2 "TO_SOT_Packages_SMD:SOT-23" H 5425 7145 50  0001 L CIN
F 3 "" H 5225 7220 50  0001 L CNN
	1    5225 7220
	1    0    0    -1  
$EndComp
Wire Wire Line
	5325 7420 5325 7510
$Comp
L R_Small R22
U 1 1
P 4900 7220
F 0 "R22" V 4835 7155 50  0000 L CNN
F 1 "1.2k" V 4980 7170 50  0000 L CNN
F 2 "Resistors_SMD:R_0603_HandSoldering" H 4900 7220 50  0001 C CNN
F 3 "" H 4900 7220 50  0001 C CNN
	1    4900 7220
	0    1    1    0   
$EndComp
Wire Wire Line
	5000 7220 5025 7220
Wire Wire Line
	4465 7220 4800 7220
$Comp
L +3.3V #PWR25
U 1 1
P 5325 6195
F 0 "#PWR25" H 5325 6045 50  0001 C CNN
F 1 "+3.3V" H 5325 6335 50  0000 C CNN
F 2 "" H 5325 6195 50  0001 C CNN
F 3 "" H 5325 6195 50  0001 C CNN
	1    5325 6195
	1    0    0    -1  
$EndComp
Wire Wire Line
	4780 7090 4780 7220
Connection ~ 4780 7220
Wire Wire Line
	6200 6550 6200 6600
Wire Wire Line
	6200 6800 6200 6950
Connection ~ 6200 6875
Text Notes 6100 6350 0    60   ~ 0
Note:\nDMM sends '0' when turns on its IR LED.
$Comp
L C_Small C8
U 1 1
P 4950 6375
F 0 "C8" H 4825 6450 50  0000 L CNN
F 1 "1uF" H 4750 6300 50  0000 L CNN
F 2 "Capacitors_SMD:C_0603_HandSoldering" H 4950 6375 50  0001 C CNN
F 3 "" H 4950 6375 50  0001 C CNN
	1    4950 6375
	1    0    0    -1  
$EndComp
Wire Wire Line
	4950 6275 4950 6225
Wire Wire Line
	4950 6225 5325 6225
Connection ~ 5325 6225
Wire Wire Line
	4950 6500 4950 6475
$Comp
L GND #PWR24
U 1 1
P 4950 6500
F 0 "#PWR24" H 4950 6250 50  0001 C CNN
F 1 "GND" H 4950 6350 50  0000 C CNN
F 2 "" H 4950 6500 50  0001 C CNN
F 3 "" H 4950 6500 50  0001 C CNN
	1    4950 6500
	1    0    0    -1  
$EndComp
Wire Wire Line
	2425 1225 2425 1125
Connection ~ 2425 1125
Wire Wire Line
	2200 1225 2200 1125
Connection ~ 2200 1125
Text Label 1150 3200 0    60   ~ 0
S_D+
Text Label 1150 3300 0    60   ~ 0
S_D-
$Comp
L C_Small C11
U 1 1
P 6175 975
F 0 "C11" H 6185 1045 50  0000 L CNN
F 1 "1uF" H 6185 895 50  0000 L CNN
F 2 "Capacitors_SMD:C_0603_HandSoldering" H 6175 975 50  0001 C CNN
F 3 "" H 6175 975 50  0001 C CNN
	1    6175 975 
	1    0    0    -1  
$EndComp
Wire Wire Line
	6175 1075 6175 1150
Connection ~ 6600 1150
Wire Wire Line
	6175 825  6175 875 
Connection ~ 6600 825 
$EndSCHEMATC
